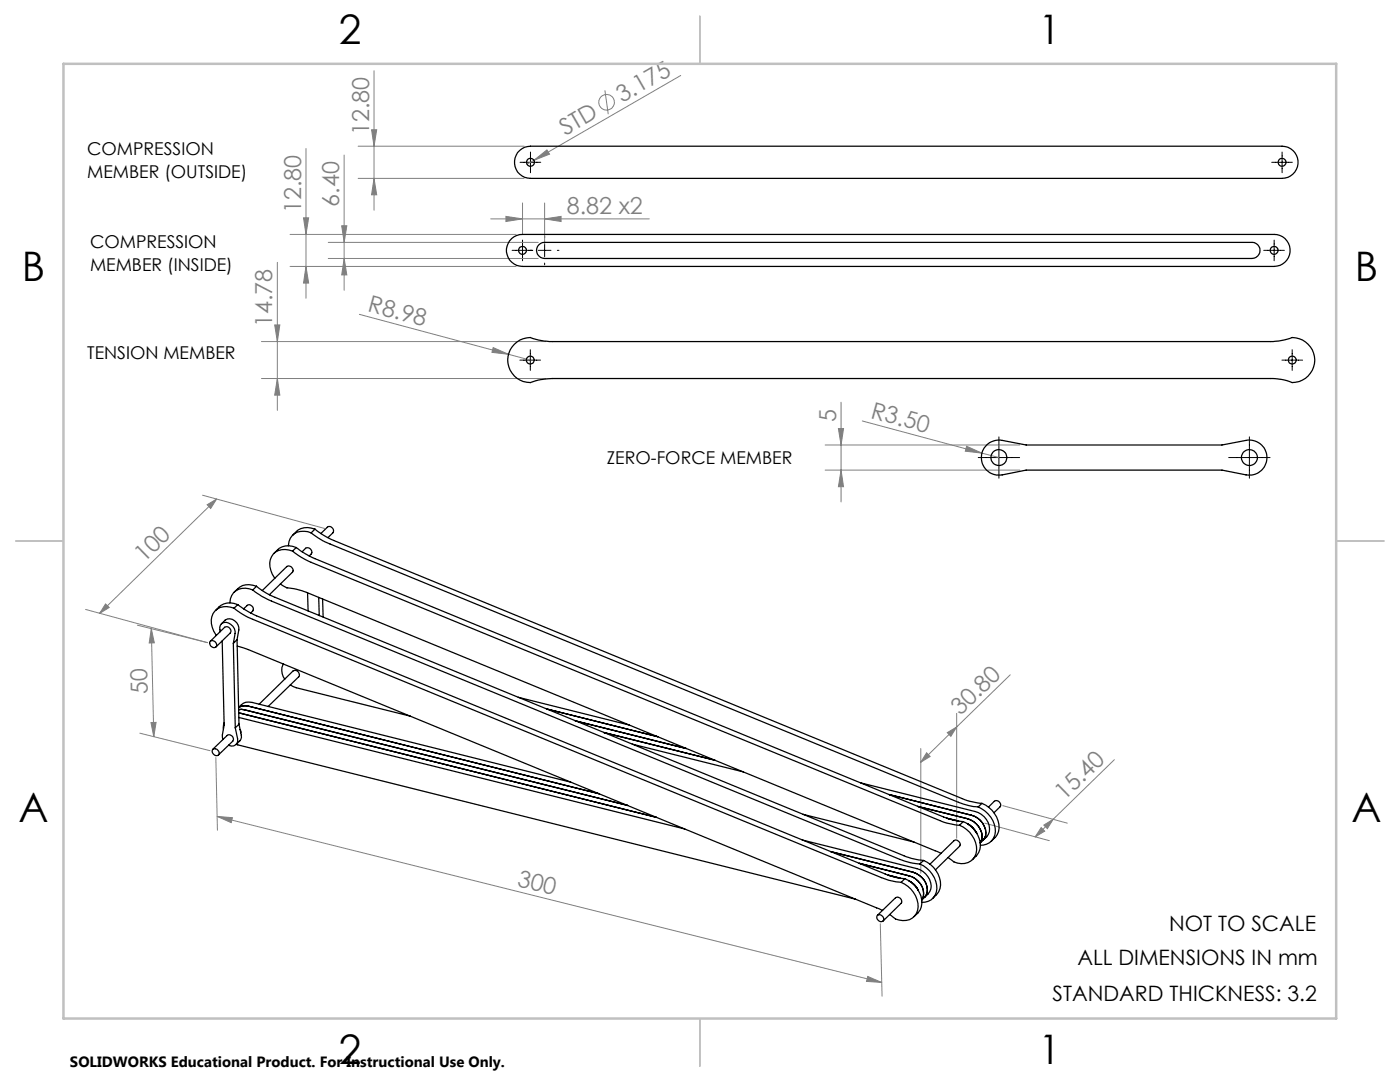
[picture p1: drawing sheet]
<svg xmlns="http://www.w3.org/2000/svg" width="279mm" height="216mm" viewBox="0 0 279 216" stroke-linecap="round" stroke-linejoin="round" font-family="sans-serif">
<g fill="none" stroke="#808080" stroke-width=".2">
<path d="M74.6 14.1v27.8M120.7 18l.7 4.8M135.9 15.1l-29.4 16.9M61.1 29.6v29.9M68.7 30.9v27M71.5 29.2h33.1M71.5 35.6h33.1M74.2 25.9h1l-.6 3.3zM74.6 35.6l.6 3.3h-1zM106.5 32l2.6-2.1 .6 .9zM106.5 32l-1.3 .8M55.4 52.4v29.5"/>
<path d="M57.9 46.8h45.1M57.9 53.2h45.1M60.6 43.5h1l-.5 3.3zM61.1 53.2l.5 3.3h-1zM65.5 48.4h41.9M65.5 51.6h41.9M68.2 45h1l-.5 3.4zM68.7 51.6l.5 3.3h-1zM97.9 43.7h31.7M101 43.2l3.3 .5-3.3 .5zM104.3 40.5v6.1M108.7 43.7l3.3-.5v1z"/>
<path d="M108.7 40.5v8.2M52.2 68.2h56.7M52.2 75.5h56.7M54.8 64.8h1l-.4 3.4zM55.4 75.5l.4 3.3h-1zM71.7 62.7l29.8 8M98.4 69.4l3.1 1.3-3.3-.4zM101.5 70.7l4.3 1.2M40.4 98.8l24.4 6.6M43.2 99.6l-23.3 22.8M164.7 88.8h38.8M164.7 93.8h38.8"/>
<path d="M167.3 85.5h1l-.4 3.3zM167.9 80.3v19.9M167.9 93.8l.4 3.3h-1zM172.1 84l23.9 6.4M192.9 89l3.1 1.4-3.3-.4zM196 90.4l3.4 .9M41.3 100.7l1.9-1.1-1.1 1.9zM17.1 121.6l24.3 6.6-14-3.5M21.1 120.5l.7 .7-1.9 1.2zM30.2 125.4l.6 2.9h-1zM30.2 125.4l.5 21.6M201.6 134.7l-17.8 17.4"/>
<path d="M27.9 146.3l14 3.5M30.1 144.2l1.1-.1-.5 2.9zM43.1 151.2l.3 14.5M183.8 149.4v24.8M184.9 150.2l.7 .8-1.8 1.1zM189.1 146.2l1.8-1.1-1.1 1.8zM190.9 142.3v25M222.4 151.6l-15.8 15.4M43.4 162.9l3 .3-.3 .9zM43.4 162.9l132.6 33.1M196.5 164.3l12.9 3.4M200.1 160.8l12.9 3.5"/>
<path d="M207.8 165.1l.7 .7-1.9 1.2zM208.3 164.6l1.9-1.1-1.2 1.8zM173.2 194.8l2.8 1.2-3.1-.2zM175.7 184.3l.3 14.5"/>
<circle cx="121.1" cy="20.4" r="1.56"/>
</g>
<g fill="none" stroke="#000" stroke-width=".2">
<path d="M103.8 32.4h4.1M105.9 30.3v4.2M253.8 32.4h4.1M255.9 30.3v4.2M102.2 50h4.1M104.3 47.9v4.1M107.4 50h2.6M108.7 47.1v.3M108.7 48.7v2.5M108.7 52.5v.3M111.2 50h.3M252.2 50h4.1"/>
<path d="M254.3 47.9v4.1M103.8 71.9h4.1M105.8 69.8v4.1M255.8 71.9h4.2M257.9 69.8v4.1M195.2 91.3h8.3M199.4 87.2v8.2M245.2 91.3h8.3M249.3 87.2v8.2"/>
</g>
<path d="M139.7 3.2v9.5M3.1 107.9h9.6M266.7 107.9h9.5M139.7 203.2v9.6" fill="none" stroke="#c0c0c0" stroke-width=".25"/>
<path d="M12.7 12.7h254v190.5h-254z" fill="none" stroke="#c0c0c0" stroke-width=".5"/>
<g fill="#808080">
<path d="M192.9 89l3.1 1.4-3.3-.4z"/>
<path d="M98.4 69.4l3.1 1.3-3.3-.4z"/>
<path d="M106.5 32l2.6-2.1 .6 .9z"/>
<path d="M173.2 194.8l2.8 1.2-3.1-.2zM43.4 162.9l3 .3-.3 .9z"/>
<path d="M101 43.2l3.3 .5-3.3 .5zM108.7 43.7l3.3-.5v1z"/>
<path d="M21.1 120.5l.7 .7-1.9 1.2zM41.3 100.7l1.9-1.1-1.1 1.9z"/>
<path d="M207.8 165.1l.7 .7-1.9 1.2zM208.3 164.6l1.9-1.1-1.2 1.8z"/>
<path d="M189.1 146.2l1.8-1.1-1.1 1.8zM184.9 150.2l.7 .8-1.8 1.1z"/>
<path d="M60.6 43.5h1l-.5 3.3zM61.1 53.2l.5 3.3h-1z"/>
<path d="M74.2 25.9h1l-.6 3.3zM74.6 35.6l.6 3.3h-1zM68.2 45h1l-.5 3.4zM68.7 51.6l.5 3.3h-1zM54.8 64.8h1l-.4 3.4zM55.4 75.5l.4 3.3h-1zM167.3 85.5h1l-.4 3.3zM167.9 93.8l.4 3.3h-1z"/>
<path d="M30.2 125.4l.6 2.9h-1zM30.1 144.2l1.1-.1-.5 2.9z"/>
</g>
<g fill="none" stroke="#000" stroke-width=".25">
<path d="M103.3 30.4a3.4 3.4 0 0 1 2.6-1.2h150a3.2 3.2 0 0 1 3.2 3.2 3.2 3.2 0 0 1-3.2 3.2h-150a3.2 3.2 0 0 1-2.6-5.2zM102.1 47.6a3.2 3.2 0 0 1 2.2-.8h150a3.2 3.2 0 0 1 3.2 3.2 3.2 3.2 0 0 1-3.2 3.2h-150a3.2 3.2 0 0 1-3-2.1 3.2 3.2 0 0 1 .8-3.5zM107.6 48.8l.7-.4h.4h141.2a1.61 1.61 0 0 1 1.6 1.6 1.61 1.61 0 0 1-1.6 1.6h-141.2a1.6 1.6 0 0 1-1.5-1 1.6 1.6 0 0 1 .4-1.8zM102.7 68.7a4.4 4.4 0 0 1 3.1-1.4 12.6 12.6 0 0 0 4.4 .9h143.3a12.6 12.6 0 0 0 4.4-.9 4.5 4.5 0 0 1 4.5 4.5 4.5 4.5 0 0 1-4.5 4.5 10.8 10.8 0 0 0-4.4-.8h-143.3a12.6 12.6 0 0 0-4.4 .8 4.5 4.5 0 0 1-4.1-2.7 4.5 4.5 0 0 1 1-4.9zM196.9 88.8a3.6 3.6 0 0 1 3.1-.9l4.8 .9h39.1l4.8-.9a3.5 3.5 0 0 1 4.1 3.4 3.5 3.5 0 0 1-4.1 3.5l-4.8-1h-39.1l-4.8 1a3.5 3.5 0 0 1-3.7-1.9 3.5 3.5 0 0 1 .6-4.1zM50.4 117.7a13.8 13.8 0 0 0 3.8 2.2l125.4 51.6a12.6 12.6 0 0 0 4 .9M50.4 117.7a2.99 2.99 0 0 0-4.5 2.6M51.2 117a13.8 13.8 0 0 0 3.7 2.2l125.5 51.5a13.5 13.5 0 0 0 3.9 1M51.2 117a3.6 3.6 0 0 0-4.5 1.1M51.2 117l-.8 .7M56 116.5a3.6 3.6 0 0 0 2.7 1l2.5 .7 126.6 52.1M57.2 113.1a.82 .82 0 0 1 1 .1 .82 .82 0 0 1 .1 1l-4.5 4.5"/>
<path d="M57.3 113l-4.9 4.8M58.4 110a15.2 15.2 0 0 0 3.7 2.2l125.9 51.7 1 .4 2.5 .4M58.4 110a3 3 0 0 0-4.6 2.4 5 5 0 0 0 1.1 3M59.1 109.3l1.8 1.2 2 1 125.4 51.5a12.1 12.1 0 0 0 3.9 .9M59.1 109.3a3.5 3.5 0 0 0-4.4 1.1M59.1 109.3l-.7 .7M61 109.4a.82 .82 0 0 1 1 .2 .82 .82 0 0 1 .1 1l-.4 .3M61 109.4l-.7 .7M61.4 118.3l.1 3.6M62.1 106.3a14.7 14.7 0 0 0 3.8 2.2l125.4 51.6a12.1 12.1 0 0 0 3.9 .9M62.1 106.3a3 3 0 0 0-4.4 1.8l-.1 .8M62.9 105.6a15.2 15.2 0 0 0 3.7 2.2l125.9 51.8 1 .3 2.5 .4"/>
<path d="M62.9 105.6a3.6 3.6 0 0 0-4.5 1.2M62.9 105.6l-.8 .7M63.6 119.2l.1 3.6M64 106.5l1.3-1.3a.81 .81 0 0 1 1 .1 .81 .81 0 0 1 .1 1l-1 1M64.4 119.5l.1 3.6M42 128l2.8-2.8a.82 .82 0 0 1 1 .1 .82 .82 0 0 1 .1 1l-2.8 2.8M42 127.9a.83 .83 0 0 1 1 .2 .83 .83 0 0 1 .1 1 .82 .82 0 0 1-1-.2 .82 .82 0 0 1-.1-1zM44 126a1.29 1.29 0 0 1 .3-1.7 1.29 1.29 0 0 1 1.8 .3 1.91 1.91 0 0 1 .8 1.8l-.3 2M44.2 124.5a1.87 1.87 0 0 1 2.2-.9 2.09 2.09 0 0 1 1.3 2.1l-.4 1.9M44.3 127.9l.4 16.8-.3 1.9 .1 1M46.6 128.4l.4 16.8M46.7 121.4a13.8 13.8 0 0 0 3.7 2.2l125.5 51.5a13.5 13.5 0 0 0 3.9 1"/>
<path d="M46.7 121.4a3 3 0 0 0-4.5 2.4 5 5 0 0 0 1 3M47.3 127.6l-.7 .8M47.3 127.6l.4 16.9M47.3 128.9l2.2 .7 126.6 52M47.4 120.6l1.4 1 2.4 1.3 125.4 51.5a11 11 0 0 0 4 .9M47.4 120.6a3.5 3.5 0 0 0-4.4 1.2M47.4 120.6l-.7 .8M49.3 120.8a.82 .82 0 0 1 1 .1 .82 .82 0 0 1 .1 1.1l-.4 .3M49.4 120.8l-.8 .7M56.6 132.5a2.81 2.81 0 0 0 .2 3M57.9 136.7l1.2 .5 22.8 5.7M103.4 139.1l22.2 5.6"/>
<path d="M42.5 149.5l2.8-2.7a.83 .83 0 0 1 1 .1 .83 .83 0 0 1 .2 1l-2.9 2.7M42.5 149.5a.82 .82 0 0 1 1 .2 .82 .82 0 0 1 .1 1 .82 .82 0 0 1-1-.2 .82 .82 0 0 1-.1-1zM44.7 144.2l-.1 1.3M47 145.2l.4 2.2a1.19 1.19 0 0 1-.4 1.3 1.19 1.19 0 0 1-1.4 0M47.6 141.2a2.25 2.25 0 0 1 2-.3l70 17.5M47.6 141.1a2.44 2.44 0 0 1 2.7-.9l63.6 15.9M47.6 141.6h1.2l76.5 19.1M47.6 142.3l83.4 20.8M47.7 143.2l89 22.2M47.7 144.5l.5 2.2a1.81 1.81 0 0 1-1.1 1.9l123.6 30.8M47.7 144.5l-.7 .7M47.9 145.6l.1 .6"/>
<path d="M51.7 140.5l6.8-6.6a.84 .84 0 0 1 1 .1 .84 .84 0 0 1 .1 1l-6.1 6M109.1 141.5l22.2 5.5M114.8 143.8l22.2 5.6M120.5 146.2l22.2 5.5M126.2 148.5l22.1 5.5M171.8 156.2l22.8 5.7a3.6 3.6 0 0 1 2.6 4.6l-1.1 1.2M177.4 158.5l16.5 4.2a3.6 3.6 0 0 1 2.6 4.6l-.4 .4M160.1 167.6l22.9 5.7a3.8 3.8 0 0 1 2.8 4.1l-.6 1-.7 .7M160.3 162.5l22.1 5.5M165.8 169.9l16.4 4.1a3.6 3.6 0 0 1 2.6 4.6l-.3 .5M171.5 172.3l9.9 2.5a3.6 3.6 0 0 1 2.7 4.6l-.2 .2M177.3 174.6l2.3 .6"/>
<path d="M179.8 176.1a5.3 5.3 0 0 1 3.3 5.5 3.1 3.1 0 0 1-5.3 1.1l-.2-.2M180.6 175.3a5 5 0 0 1 3.1 6.2l-1.3 1.4M180.6 175.3l-.8 .8M181.4 175.8a3.9 3.9 0 0 1 1.9 1.9M183.1 160.9l10 2.5a3.7 3.7 0 0 1 2.7 4.6l-.2 .2 .5-.5M183.6 172.4a5.3 5.3 0 0 1 3.3 5.6 2.72 2.72 0 0 1-2.9 2.1M184.3 171.7a5.3 5.3 0 0 1 3.3 5.6 4.3 4.3 0 0 1-1.5 2M184.3 171.7l-.7 .7M184.5 179.1l-.5 .5M185.6 172.4l4.8-4.7a.83 .83 0 0 1 .9 .2 .83 .83 0 0 1 .2 1l-4.8 4.7M188.9 163.3l2.4 .5M191.5 164.7a5.3 5.3 0 0 1 3.3 5.6 3.2 3.2 0 0 1-5.3 1l-.3-.2"/>
<path d="M192.2 163.9a5.3 5.3 0 0 1 3.3 5.6 4 4 0 0 1-1.4 2M192.2 163.9l-.7 .8M193.1 164.4a4.3 4.3 0 0 1 1.8 1.9M195.2 161a5.3 5.3 0 0 1 3.3 5.6 2.79 2.79 0 0 1-2.8 2.1M196 160.3a5.3 5.3 0 0 1 3.3 5.6 4 4 0 0 1-1.5 2M196 160.3l-.8 .7M197.3 161l1.1-1.1a.82 .82 0 0 1 1 .1 .82 .82 0 0 1 .2 1l-1.2 1.2M175.1 182.6l3.6-3.5a.81 .81 0 0 1 1 .2 .81 .81 0 0 1 .1 1l-3.6 3.5M175.2 182.6a.82 .82 0 0 1 .9 .2 .82 .82 0 0 1 .1 1 .82 .82 0 0 1-1-.2 .82 .82 0 0 1 0-1z"/>
<circle cx="105.8" cy="32.4" r=".8"/>
<circle cx="255.9" cy="32.4" r=".8"/>
<circle cx="104.3" cy="50" r=".79"/>
<circle cx="254.3" cy="50" r=".79"/>
<circle cx="105.8" cy="71.9" r=".79"/>
<circle cx="257.9" cy="71.9" r=".8"/>
<circle cx="199.3" cy="91.3" r="1.59"/>
<circle cx="249.3" cy="91.3" r="1.58"/>
</g>
<g font-size="8.1">
<text x="67.6" y="8.9">2</text>
<text x="207.3" y="8.9">1</text>
<text x="4.4" y="56.2">B</text>
<text x="270.4" y="56.2">B</text>
<text x="3.7" y="164.1">A</text>
<text x="269.7" y="164.1">A</text>
<text x="67.6" y="212.4">2</text>
<text x="207.3" y="212.4">1</text>
</g>
<g font-size="4.7" fill="#808080">
<text x="124.2" y="20.6" transform="rotate(-30 124.2 20.6)">3.175</text>
<text x="73.7" y="27" transform="rotate(-90 73.7 27)">12.80</text>
<text x="112.8" y="27.1" transform="rotate(-30 112.8 27.1)">STD</text>
<text x="67.7" y="41.3" transform="rotate(-90 67.7 41.3)">6.40</text>
<text x="60.1" y="42.6" transform="rotate(-90 60.1 42.6)">12.80</text>
<text x="113.1" y="42.7">8.82 x2</text>
<text x="54.3" y="65.3" transform="rotate(-90 54.3 65.3)">14.78</text>
<text x="73.2" y="62.1" transform="rotate(15 73.2 62.1)">R8.98</text>
<text x="173.6" y="83.4" transform="rotate(15 173.6 83.4)">R3.50</text>
<text x="166.9" y="84.1" transform="rotate(-90 166.9 84.1)">5</text>
<text x="28.8" y="112.3" transform="rotate(-44 28.8 112.3)">100</text>
<text x="29.5" y="138.6" transform="rotate(-91 29.5 138.6)">50</text>
<text x="191.7" y="142.9" transform="rotate(-44 191.7 142.9)">30.80</text>
<text x="212.4" y="159.9" transform="rotate(-44 212.4 159.9)">15.40</text>
<text x="103.1" y="176.8" transform="rotate(14 103.1 176.8)">300</text>
</g>
<g font-size="4.2">
<text x="233.3" y="185.7">NOT TO SCALE</text>
<text x="215" y="192.6">ALL DIMENSIONS IN mm</text>
<text x="210" y="199.7">STANDARD THICKNESS: 3.2</text>
</g>
<g font-size="3.5">
<text x="17.4" y="31">COMPRESSION</text>
<text x="17.4" y="35.5">MEMBER (OUTSIDE)</text>
<text x="18" y="49.5">COMPRESSION</text>
<text x="18" y="54">MEMBER (INSIDE)</text>
<text x="17.4" y="71.6">TENSION MEMBER</text>
<text x="121.1" y="92.6">ZERO-FORCE MEMBER</text>
</g>
<text font-size="3" x="14" y="212.9">SOLIDWORKS Educational Product. For Instructional Use Only.</text>
</svg>
